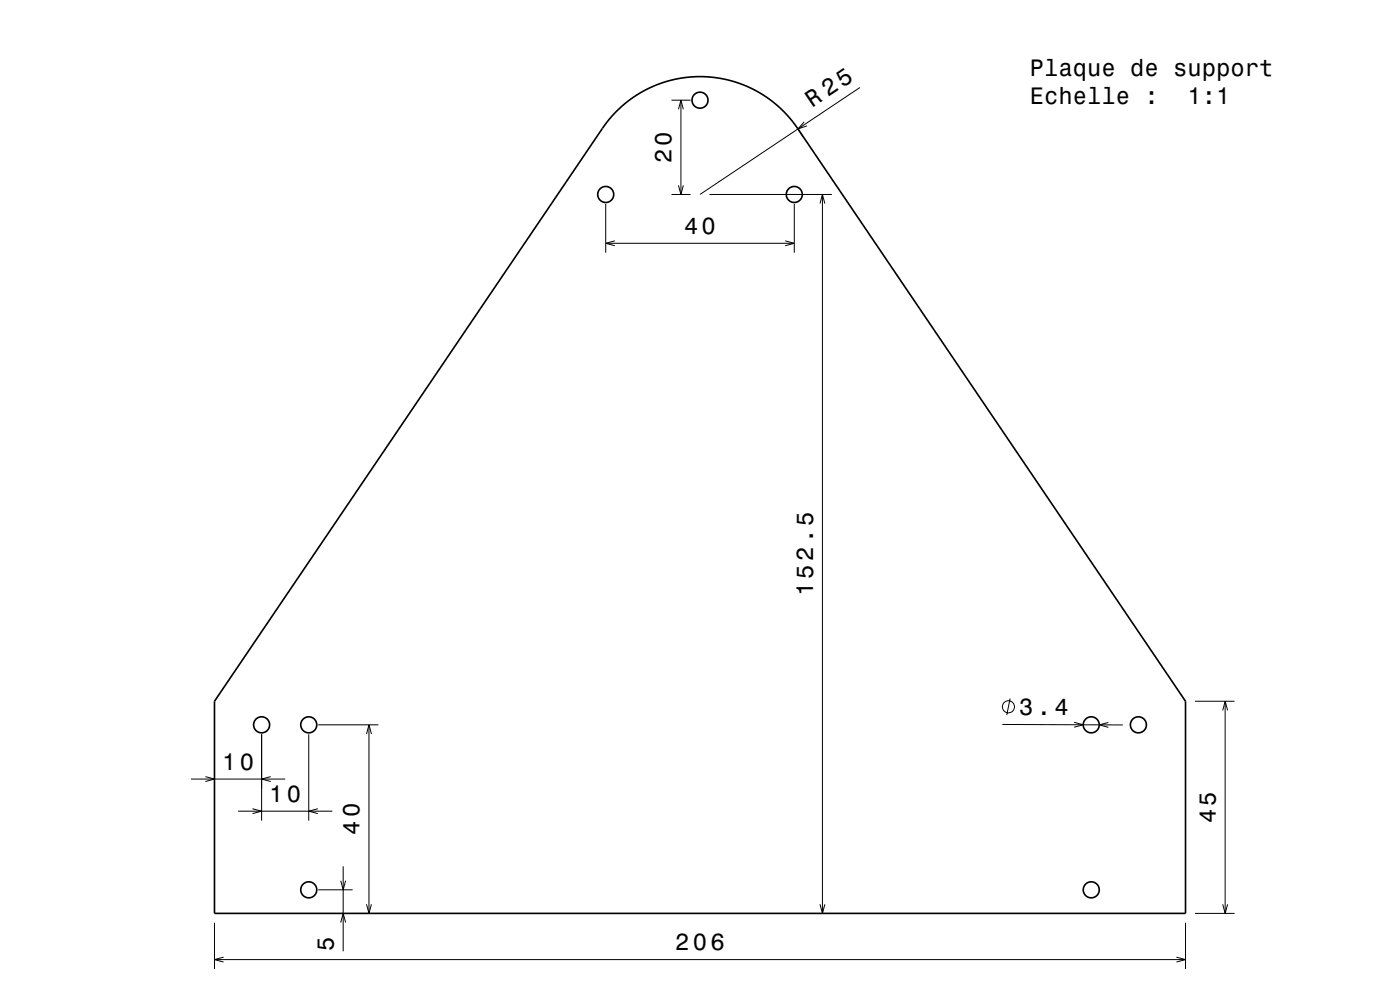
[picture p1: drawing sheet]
<svg xmlns="http://www.w3.org/2000/svg" width="297mm" height="210mm" viewBox="0 0 297 210" stroke-linecap="round" stroke-linejoin="round" font-family="sans-serif">
<g fill="none" stroke="#000" stroke-width=".21">
<path d="M182.4 18.6l-33.9 22.7M142.5 21.3h4M143.9 39.3l.6 2 .5-2M143.9 23.2l.6-1.9 .5 1.9M144.5 21.3v20M169.2 27.2l1.1 1.9M170.6 25.8l-1.3 1.6 1.9-.7M128.5 43.3v10.3M128.5 51.6h40M130.4 51.1l-1.9 .5 1.9 .5M142.5 41.3h4M150.5 41.3h26"/>
<path d="M166.6 51.1l1.9 .5-1.9 .5M168.5 43.3v10.3M174 43.2l.5-1.9 .5 1.9M174.5 41.3v152.5M55.5 155.8v18.3M65.5 155.8v18.3M67.5 153.8h12.8M77.8 155.7l.5-1.9 .5 1.9M78.3 153.8v40M212.6 153.7l25.6 .1M214.3 148.2l-.7 3.5M227.9 153.2l1.9 .5-1.9 .6"/>
<path d="M235.1 153.3l-1.9 .5 1.9 .5M253.5 148.8h8.4M259.4 150.7l.5-1.9 .5 1.9M259.9 148.8v45M40.5 165.3h20M43.6 164.7l1.9 .6-1.9 .5M50.5 172.1h20M53.6 171.6l1.9 .5-1.9 .5M57.4 164.7l-1.9 .6 1.9 .5M67.4 171.6l-1.9 .5 1.9 .5M45.5 195.8v9.8M67.5 188.8h7.3"/>
<path d="M72.3 195.7l.5-1.9 .5 1.9M72.3 186.8l.5 2 .5-2M72.8 183.8v18M77.8 191.8l.5 2 .5-2M174 191.8l.5 2 .5-2M251.5 195.8v9.8M253.5 193.8h8.4M259.4 191.8l.5 2 .5-2M45.5 203.6h206M47.4 203l-1.9 .6 1.9 .5M249.6 203l1.9 .6-1.9 .5"/>
<circle cx="213.9" cy="149.9" r="1.28"/>
</g>
<g fill="none" stroke="#000" stroke-width=".35">
<path d="M130.7 23.7l1.8-1.7 2.2-1.6 2.2-1.3 2.7-1.2 2.4-.8 2.7-.6 2.9-.2h2.8l2.7 .4 2.7 .6 2.6 1 2.2 1.1 2.3 1.4 2.2 1.7 2.1 2.2 1.6 1.9 82.7 122.2v45h-206v-45l82.3-121.6z"/>
<circle cx="148.5" cy="21.3" r="1.7"/>
<circle cx="128.5" cy="41.3" r="1.7"/>
<circle cx="168.5" cy="41.3" r="1.7"/>
<circle cx="55.5" cy="153.8" r="1.7"/>
<circle cx="65.5" cy="153.8" r="1.7"/>
<circle cx="231.5" cy="153.8" r="1.7"/>
<circle cx="241.5" cy="153.8" r="1.7"/>
<circle cx="65.5" cy="188.8" r="1.7"/>
<circle cx="231.5" cy="188.8" r="1.7"/>
</g>
<text font-size="5.1" x="172.3" y="22.9" transform="rotate(-34 172.3 22.9)">R 25</text>
<g font-size="5">
<text x="218.5" y="16.1">Plaque de support</text>
<text x="218.5" y="22.2">Echelle :</text>
<text x="251.9" y="22.2">1:1</text>
<text x="142.5" y="34.6" transform="rotate(-90 142.5 34.6)">20</text>
<text x="145.1" y="49.6">40</text>
<text x="172.5" y="126.5" transform="rotate(-90 172.5 126.5)">152.5</text>
<text x="216.2" y="151.7">3.4</text>
<text x="47.1" y="163.3">10</text>
<text x="57.1" y="170.1">10</text>
<text x="76.3" y="177.1" transform="rotate(-90 76.3 177.1)">40</text>
<text x="257.9" y="174.6" transform="rotate(-90 257.9 174.6)">45</text>
<text x="70.8" y="201.8" transform="rotate(-90 70.8 201.8)">5</text>
<text x="143.2" y="201.6">206</text>
</g>
</svg>
